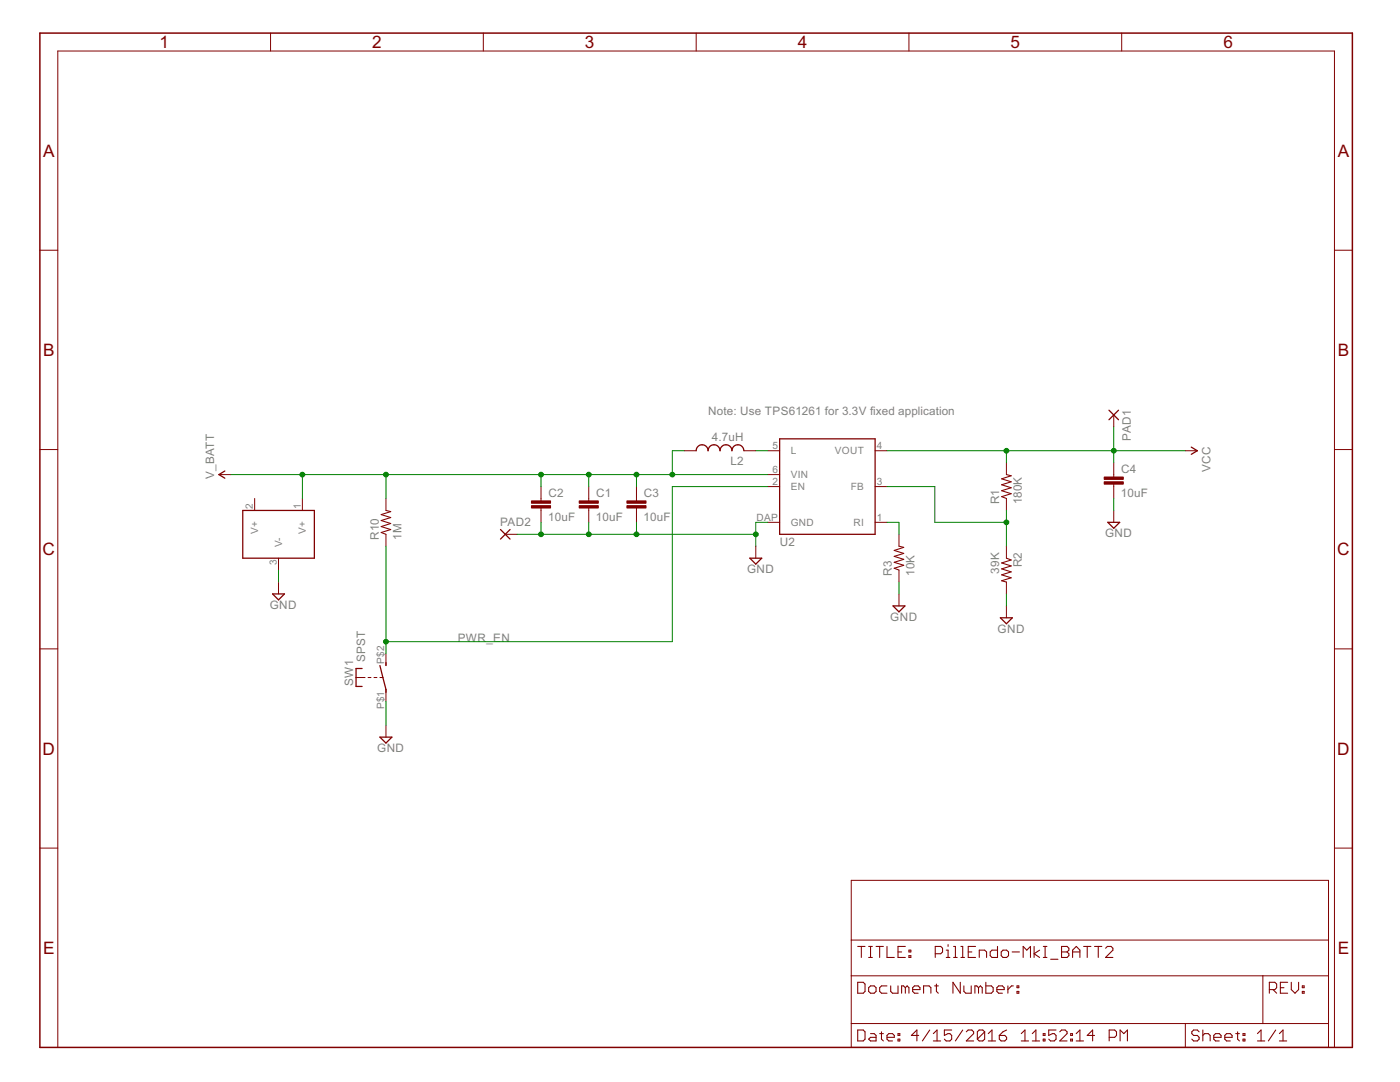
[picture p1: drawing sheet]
<?xml version="1.0" encoding="utf-8"?>
<!DOCTYPE eagle SYSTEM "eagle.dtd">
<!--
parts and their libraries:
SparkFun-Aesthetics: Licensing: Creative Commons ShareAlike 4.0 International - https://creativecommons.org/licenses/by-sa/4.0
-->
<eagle version="6.5.0">
<drawing>
<settings>
<setting alwaysvectorfont="no"/>
<setting verticaltext="up"/>
</settings>
<grid distance="0.1" unitdist="inch" unit="inch" style="lines" multiple="1" display="no" altdistance="0.01" altunitdist="inch" altunit="inch"/>
<schematic xreflabel="%F%N/%S.%C%R" xrefpart="/%S.%C%R">
<libraries>
<library name="frames">
<symbols>
<symbol name="FRAME_A_L">
<frame x1="0" y1="0" x2="279.4" y2="215.9" columns="6" rows="5" layer="94" border-bottom="no"/>
</symbol>
<symbol name="DOCFIELD">
<wire x1="0" y1="0" x2="71.12" y2="0" width="0.1016" layer="94"/>
<wire x1="101.6" y1="15.24" x2="87.63" y2="15.24" width="0.1016" layer="94"/>
<wire x1="0" y1="0" x2="0" y2="5.08" width="0.1016" layer="94"/>
<wire x1="0" y1="5.08" x2="71.12" y2="5.08" width="0.1016" layer="94"/>
<wire x1="0" y1="5.08" x2="0" y2="15.24" width="0.1016" layer="94"/>
<wire x1="101.6" y1="15.24" x2="101.6" y2="5.08" width="0.1016" layer="94"/>
<wire x1="71.12" y1="5.08" x2="71.12" y2="0" width="0.1016" layer="94"/>
<wire x1="71.12" y1="5.08" x2="87.63" y2="5.08" width="0.1016" layer="94"/>
<wire x1="71.12" y1="0" x2="101.6" y2="0" width="0.1016" layer="94"/>
<wire x1="87.63" y1="15.24" x2="87.63" y2="5.08" width="0.1016" layer="94"/>
<wire x1="87.63" y1="15.24" x2="0" y2="15.24" width="0.1016" layer="94"/>
<wire x1="87.63" y1="5.08" x2="101.6" y2="5.08" width="0.1016" layer="94"/>
<wire x1="101.6" y1="5.08" x2="101.6" y2="0" width="0.1016" layer="94"/>
<wire x1="0" y1="15.24" x2="0" y2="22.86" width="0.1016" layer="94"/>
<wire x1="101.6" y1="35.56" x2="0" y2="35.56" width="0.1016" layer="94"/>
<wire x1="101.6" y1="35.56" x2="101.6" y2="22.86" width="0.1016" layer="94"/>
<wire x1="0" y1="22.86" x2="101.6" y2="22.86" width="0.1016" layer="94"/>
<wire x1="0" y1="22.86" x2="0" y2="35.56" width="0.1016" layer="94"/>
<wire x1="101.6" y1="22.86" x2="101.6" y2="15.24" width="0.1016" layer="94"/>
<text x="1.27" y="1.27" size="2.54" layer="94" font="vector">Date:</text>
<text x="12.7" y="1.27" size="2.54" layer="94" font="vector">&gt;LAST_DATE_TIME</text>
<text x="72.39" y="1.27" size="2.54" layer="94" font="vector">Sheet:</text>
<text x="86.36" y="1.27" size="2.54" layer="94" font="vector">&gt;SHEET</text>
<text x="88.9" y="11.43" size="2.54" layer="94" font="vector">REV:</text>
<text x="1.27" y="19.05" size="2.54" layer="94" font="vector">TITLE:</text>
<text x="1.27" y="11.43" size="2.54" layer="94" font="vector">Document Number:</text>
<text x="17.78" y="19.05" size="2.54" layer="94" font="vector">&gt;DRAWING_NAME</text>
</symbol>
</symbols>
<devicesets>
<deviceset name="FRAME_A_L" prefix="FRAME" uservalue="yes">
<gates>
<gate name="G$1" symbol="FRAME_A_L" x="0" y="0" addlevel="always"/>
<gate name="G$2" symbol="DOCFIELD" x="172.72" y="0" addlevel="always"/>
</gates>
<devices>
<device name="">
<technologies>
<technology name=""/>
</technologies>
</device>
</devices>
</deviceset>
</devicesets>
</library>
<library name="supply2">
<symbols>
<symbol name="GND">
<wire x1="-1.27" y1="0" x2="1.27" y2="0" width="0.254" layer="94"/>
<wire x1="1.27" y1="0" x2="0" y2="-1.27" width="0.254" layer="94"/>
<wire x1="0" y1="-1.27" x2="-1.27" y2="0" width="0.254" layer="94"/>
<text x="-1.905" y="-3.175" size="1.778" layer="96">&gt;VALUE</text>
<pin name="GND" x="0" y="2.54" visible="off" length="short" direction="sup" rot="R270"/>
</symbol>
</symbols>
<devicesets>
<deviceset name="GND" prefix="SUPPLY">
<gates>
<gate name="GND" symbol="GND" x="0" y="0"/>
</gates>
<devices>
<device name="">
<technologies>
<technology name=""/>
</technologies>
</device>
</devices>
</deviceset>
</devicesets>
</library>
<library name="SparkFun-Aesthetics">
<symbols>
<symbol name="VCC">
<wire x1="0.762" y1="1.27" x2="0" y2="2.54" width="0.254" layer="94"/>
<wire x1="0" y1="2.54" x2="-0.762" y2="1.27" width="0.254" layer="94"/>
<text x="-1.016" y="3.556" size="1.778" layer="96">&gt;VALUE</text>
<pin name="VCC" x="0" y="0" visible="off" length="short" direction="sup" rot="R90"/>
</symbol>
<symbol name="V_BATT">
<wire x1="0.762" y1="1.27" x2="0" y2="2.54" width="0.254" layer="94"/>
<wire x1="0" y1="2.54" x2="-0.762" y2="1.27" width="0.254" layer="94"/>
<text x="-1.016" y="3.556" size="1.778" layer="96">&gt;VALUE</text>
<pin name="V_BATT" x="0" y="0" visible="off" length="short" direction="sup" rot="R90"/>
</symbol>
</symbols>
<devicesets>
<deviceset name="VCC" prefix="SUPPLY">
<gates>
<gate name="G$1" symbol="VCC" x="0" y="0"/>
</gates>
<devices>
<device name="">
<technologies>
<technology name=""/>
</technologies>
</device>
</devices>
</deviceset>
<deviceset name="V_BATT" prefix="SUPPLY">
<gates>
<gate name="G$1" symbol="V_BATT" x="0" y="0"/>
</gates>
<devices>
<device name="">
<technologies>
<technology name=""/>
</technologies>
</device>
</devices>
</deviceset>
</devicesets>
</library>
<library name="MSSRP-Lib">
<symbols>
<symbol name="BATT_CLIP">
<pin name="V+@1" x="-5.08" y="5.08" length="short"/>
<pin name="V+@3" x="-5.08" y="-5.08" length="short"/>
<pin name="V-" x="10.16" y="0" length="short" rot="R180"/>
<wire x1="-2.54" y1="7.62" x2="-2.54" y2="-7.62" width="0.254" layer="94"/>
<wire x1="-2.54" y1="-7.62" x2="7.62" y2="-7.62" width="0.254" layer="94"/>
<wire x1="7.62" y1="-7.62" x2="7.62" y2="7.62" width="0.254" layer="94"/>
<wire x1="7.62" y1="7.62" x2="-2.54" y2="7.62" width="0.254" layer="94"/>
</symbol>
<symbol name="R_US">
<wire x1="-2.54" y1="0" x2="-2.159" y2="1.016" width="0.2032" layer="94"/>
<wire x1="-2.159" y1="1.016" x2="-1.524" y2="-1.016" width="0.2032" layer="94"/>
<wire x1="-1.524" y1="-1.016" x2="-0.889" y2="1.016" width="0.2032" layer="94"/>
<wire x1="-0.889" y1="1.016" x2="-0.254" y2="-1.016" width="0.2032" layer="94"/>
<wire x1="-0.254" y1="-1.016" x2="0.381" y2="1.016" width="0.2032" layer="94"/>
<wire x1="0.381" y1="1.016" x2="1.016" y2="-1.016" width="0.2032" layer="94"/>
<wire x1="1.016" y1="-1.016" x2="1.651" y2="1.016" width="0.2032" layer="94"/>
<wire x1="1.651" y1="1.016" x2="2.286" y2="-1.016" width="0.2032" layer="94"/>
<wire x1="2.286" y1="-1.016" x2="2.54" y2="0" width="0.2032" layer="94"/>
<text x="-3.81" y="1.4986" size="1.778" layer="95">&gt;NAME</text>
<text x="-3.81" y="-3.302" size="1.778" layer="96">&gt;VALUE</text>
<pin name="2" x="5.08" y="0" visible="off" length="short" direction="pas" swaplevel="1" rot="R180"/>
<pin name="1" x="-5.08" y="0" visible="off" length="short" direction="pas" swaplevel="1"/>
</symbol>
<symbol name="TPS6126X">
<pin name="L" x="-12.7" y="7.62" length="short" direction="pas"/>
<pin name="VIN" x="-12.7" y="2.54" length="short" direction="pwr"/>
<pin name="EN" x="-12.7" y="0" length="short" direction="in"/>
<pin name="GND" x="-12.7" y="-7.62" length="short" direction="pwr"/>
<pin name="VOUT" x="12.7" y="7.62" length="short" direction="pwr" rot="R180"/>
<pin name="FB" x="12.7" y="0" length="short" direction="pas" rot="R180"/>
<pin name="RI" x="12.7" y="-7.62" length="short" direction="pas" rot="R180"/>
<wire x1="-10.16" y1="10.16" x2="-10.16" y2="-10.16" width="0.254" layer="94"/>
<wire x1="-10.16" y1="-10.16" x2="10.16" y2="-10.16" width="0.254" layer="94"/>
<wire x1="10.16" y1="-10.16" x2="10.16" y2="10.16" width="0.254" layer="94"/>
<wire x1="10.16" y1="10.16" x2="-10.16" y2="10.16" width="0.254" layer="94"/>
<text x="-10.16" y="-12.7" size="1.778" layer="104">&gt;NAME</text>
</symbol>
<symbol name="C_EU">
<wire x1="0" y1="0" x2="0" y2="-0.508" width="0.1524" layer="94"/>
<wire x1="0" y1="-2.54" x2="0" y2="-2.032" width="0.1524" layer="94"/>
<text x="1.524" y="0.381" size="1.778" layer="95">&gt;NAME</text>
<text x="1.524" y="-4.699" size="1.778" layer="96">&gt;VALUE</text>
<rectangle x1="-2.032" y1="-2.032" x2="2.032" y2="-1.524" layer="94"/>
<rectangle x1="-2.032" y1="-1.016" x2="2.032" y2="-0.508" layer="94"/>
<pin name="1" x="0" y="2.54" visible="off" length="short" direction="pas" swaplevel="1" rot="R270"/>
<pin name="2" x="0" y="-5.08" visible="off" length="short" direction="pas" swaplevel="1" rot="R90"/>
</symbol>
<symbol name="L0603">
<wire x1="0" y1="5.08" x2="1.27" y2="3.81" width="0.254" layer="94" curve="-90"/>
<wire x1="0" y1="2.54" x2="1.27" y2="3.81" width="0.254" layer="94" curve="90"/>
<wire x1="0" y1="2.54" x2="1.27" y2="1.27" width="0.254" layer="94" curve="-90"/>
<wire x1="0" y1="0" x2="1.27" y2="1.27" width="0.254" layer="94" curve="90"/>
<wire x1="0" y1="0" x2="1.27" y2="-1.27" width="0.254" layer="94" curve="-90"/>
<wire x1="0" y1="-2.54" x2="1.27" y2="-1.27" width="0.254" layer="94" curve="90"/>
<wire x1="0" y1="-2.54" x2="1.27" y2="-3.81" width="0.254" layer="94" curve="-90"/>
<wire x1="0" y1="-5.08" x2="1.27" y2="-3.81" width="0.254" layer="94" curve="90"/>
<text x="-1.27" y="-5.08" size="1.778" layer="95" rot="R90">&gt;NAME</text>
<text x="3.81" y="-5.08" size="1.778" layer="96" rot="R90">&gt;VALUE</text>
<pin name="2" x="0" y="-7.62" visible="off" length="short" direction="pas" swaplevel="1" rot="R90"/>
<pin name="1" x="0" y="7.62" visible="off" length="short" direction="pas" swaplevel="1" rot="R270"/>
</symbol>
<symbol name="SPST">
<wire x1="0" y1="-3.175" x2="0" y2="-2.54" width="0.254" layer="94"/>
<wire x1="0" y1="2.54" x2="0" y2="3.175" width="0.254" layer="94"/>
<wire x1="0" y1="-2.54" x2="-0.635" y2="0" width="0.254" layer="94"/>
<wire x1="-6.35" y1="1.905" x2="-5.08" y2="1.905" width="0.254" layer="94"/>
<wire x1="-6.35" y1="1.905" x2="-6.35" y2="0" width="0.254" layer="94"/>
<wire x1="-6.35" y1="-1.905" x2="-5.08" y2="-1.905" width="0.254" layer="94"/>
<wire x1="-6.35" y1="0" x2="-4.445" y2="0" width="0.1524" layer="94"/>
<wire x1="-6.35" y1="0" x2="-6.35" y2="-1.905" width="0.254" layer="94"/>
<wire x1="-2.54" y1="0" x2="-1.905" y2="0" width="0.1524" layer="94"/>
<wire x1="-1.27" y1="0" x2="-0.635" y2="0" width="0.1524" layer="94"/>
<wire x1="-0.635" y1="0" x2="-1.27" y2="2.54" width="0.254" layer="94"/>
<wire x1="-3.81" y1="0" x2="-3.175" y2="0" width="0.1524" layer="94"/>
<text x="-6.985" y="-1.905" size="1.778" layer="95" rot="R90">&gt;NAME</text>
<text x="-4.445" y="3.175" size="1.778" layer="96" rot="R90">&gt;VALUE</text>
<pin name="P" x="0" y="-5.08" visible="pad" length="short" direction="pas" rot="R90"/>
<pin name="S" x="0" y="5.08" visible="pad" length="short" direction="pas" rot="R270"/>
</symbol>
</symbols>
<devicesets>
<deviceset name="BATT_7.9MM">
<gates>
<gate name="G$1" symbol="BATT_CLIP" x="-2.54" y="0"/>
</gates>
<devices>
<device name="" package="BATT_CLIP_7.9MM">
<connects>
<connect gate="G$1" pin="V+@1" pad="1"/>
<connect gate="G$1" pin="V+@3" pad="3"/>
<connect gate="G$1" pin="V-" pad="2"/>
</connects>
<technologies>
<technology name=""/>
</technologies>
</device>
<device name="_TH" package="BATT_CLIP_7.9MM_TH">
<connects>
<connect gate="G$1" pin="V+@1" pad="1"/>
<connect gate="G$1" pin="V+@3" pad="2"/>
<connect gate="G$1" pin="V-" pad="3"/>
</connects>
<technologies>
<technology name=""/>
</technologies>
</device>
</devices>
</deviceset>
<deviceset name="R0402">
<gates>
<gate name="R$1" symbol="R_US" x="0" y="0"/>
</gates>
<devices>
<device name="" package="R0402">
<connects>
<connect gate="R$1" pin="1" pad="1"/>
<connect gate="R$1" pin="2" pad="2"/>
</connects>
<technologies>
<technology name=""/>
</technologies>
</device>
</devices>
</deviceset>
<deviceset name="TPS61260">
<gates>
<gate name="U$1" symbol="TPS6126X" x="0" y="0"/>
</gates>
<devices>
<device name="" package="S-PWSON-N6">
<connects>
<connect gate="U$1" pin="EN" pad="2"/>
<connect gate="U$1" pin="FB" pad="3"/>
<connect gate="U$1" pin="GND" pad="DAP"/>
<connect gate="U$1" pin="L" pad="5"/>
<connect gate="U$1" pin="RI" pad="1"/>
<connect gate="U$1" pin="VIN" pad="6"/>
<connect gate="U$1" pin="VOUT" pad="4"/>
</connects>
<technologies>
<technology name=""/>
</technologies>
</device>
</devices>
</deviceset>
<deviceset name="C0603">
<gates>
<gate name="C$1" symbol="C_EU" x="0" y="2.54"/>
</gates>
<devices>
<device name="" package="C0603">
<connects>
<connect gate="C$1" pin="1" pad="1"/>
<connect gate="C$1" pin="2" pad="2"/>
</connects>
<technologies>
<technology name=""/>
</technologies>
</device>
</devices>
</deviceset>
<deviceset name="L0603">
<gates>
<gate name="L$1" symbol="L0603" x="0" y="0"/>
</gates>
<devices>
<device name="" package="L0603">
<connects>
<connect gate="L$1" pin="1" pad="1"/>
<connect gate="L$1" pin="2" pad="2"/>
</connects>
<technologies>
<technology name=""/>
</technologies>
</device>
</devices>
</deviceset>
<deviceset name="SPST">
<gates>
<gate name="G$1" symbol="SPST" x="0" y="0"/>
</gates>
<devices>
<device name="" package="CT05">
<connects>
<connect gate="G$1" pin="P" pad="P$1"/>
<connect gate="G$1" pin="S" pad="P$2"/>
</connects>
<technologies>
<technology name=""/>
</technologies>
</device>
<device name="_RR100" package="RR100">
<connects>
<connect gate="G$1" pin="P" pad="P$1"/>
<connect gate="G$1" pin="S" pad="P$2"/>
</connects>
<technologies>
<technology name=""/>
</technologies>
</device>
</devices>
</deviceset>
</devicesets>
</library>
<library name="wirepad">
<symbols>
<symbol name="PAD">
<wire x1="-1.016" y1="1.016" x2="1.016" y2="-1.016" width="0.254" layer="94"/>
<wire x1="-1.016" y1="-1.016" x2="1.016" y2="1.016" width="0.254" layer="94"/>
<text x="-1.143" y="1.8542" size="1.778" layer="95">&gt;NAME</text>
<text x="-1.143" y="-3.302" size="1.778" layer="96">&gt;VALUE</text>
<pin name="P" x="2.54" y="0" visible="off" length="short" direction="pas" rot="R180"/>
</symbol>
</symbols>
<devicesets>
<deviceset name="SMD2" prefix="PAD" uservalue="yes">
<gates>
<gate name="1" symbol="PAD" x="0" y="0"/>
</gates>
<devices>
<device name="" package="SMD1,27-2,54">
<connects>
<connect gate="1" pin="P" pad="1"/>
</connects>
<technologies>
<technology name=""/>
</technologies>
</device>
</devices>
</deviceset>
</devicesets>
</library>
</libraries>
<attributes>
</attributes>
<variantdefs>
</variantdefs>
<classes>
<class number="0" name="default" width="0" drill="0">
</class>
</classes>
<parts>
<part name="FRAME1" library="frames" deviceset="FRAME_A_L" device=""/>
<part name="SUPPLY6" library="supply2" deviceset="GND" device=""/>
<part name="J1" library="MSSRP-Lib" deviceset="BATT_7.9MM" device="_TH"/>
<part name="SUPPLY8" library="supply2" deviceset="GND" device=""/>
<part name="SUPPLY9" library="SparkFun-Aesthetics" deviceset="V_BATT" device=""/>
<part name="SUPPLY10" library="SparkFun-Aesthetics" deviceset="VCC" device=""/>
<part name="SUPPLY12" library="supply2" deviceset="GND" device=""/>
<part name="U2" library="MSSRP-Lib" deviceset="TPS61260" device=""/>
<part name="R3" library="MSSRP-Lib" deviceset="R0402" device="" value="10K"/>
<part name="SUPPLY14" library="supply2" deviceset="GND" device=""/>
<part name="C3" library="MSSRP-Lib" deviceset="C0603" device="" value="10uF"/>
<part name="C4" library="MSSRP-Lib" deviceset="C0603" device="" value="10uF"/>
<part name="L2" library="MSSRP-Lib" deviceset="L0603" device="" value="4.7uH"/>
<part name="PAD1" library="wirepad" deviceset="SMD2" device=""/>
<part name="PAD2" library="wirepad" deviceset="SMD2" device=""/>
<part name="R10" library="MSSRP-Lib" deviceset="R0402" device="" value="1M"/>
<part name="SUPPLY11" library="supply2" deviceset="GND" device=""/>
<part name="SW1" library="MSSRP-Lib" deviceset="SPST" device=""/>
<part name="R1" library="MSSRP-Lib" deviceset="R0402" device="" value="180K"/>
<part name="R2" library="MSSRP-Lib" deviceset="R0402" device="" value="39K"/>
<part name="C1" library="MSSRP-Lib" deviceset="C0603" device="" value="10uF"/>
<part name="C2" library="MSSRP-Lib" deviceset="C0603" device="" value="10uF"/>
<part name="SUPPLY1" library="supply2" deviceset="GND" device=""/>
</parts>
<sheets>
<sheet>
<plain>
<text x="142.24" y="134.62" size="1.778" layer="97">Note: Use TPS61261 for 3.3V fixed application</text>
</plain>
<instances>
<instance part="FRAME1" gate="G$1" x="0" y="0"/>
<instance part="FRAME1" gate="G$2" x="172.72" y="0"/>
<instance part="SUPPLY6" gate="GND" x="50.8" y="96.52"/>
<instance part="J1" gate="G$1" x="50.8" y="111.76" rot="R270"/>
<instance part="SUPPLY8" gate="GND" x="152.4" y="104.14"/>
<instance part="SUPPLY9" gate="G$1" x="40.64" y="121.92" rot="R90"/>
<instance part="SUPPLY10" gate="G$1" x="243.84" y="127" rot="R270"/>
<instance part="SUPPLY12" gate="GND" x="228.6" y="111.76"/>
<instance part="U2" gate="U$1" x="167.64" y="119.38"/>
<instance part="R3" gate="R$1" x="182.88" y="104.14" rot="R90"/>
<instance part="SUPPLY14" gate="GND" x="182.88" y="93.98"/>
<instance part="C3" gate="C$1" x="127" y="116.84"/>
<instance part="C4" gate="C$1" x="228.6" y="121.92"/>
<instance part="L2" gate="L$1" x="144.78" y="127" rot="R90"/>
<instance part="PAD1" gate="1" x="228.6" y="134.62" rot="R270"/>
<instance part="PAD2" gate="1" x="99.06" y="109.22"/>
<instance part="R10" gate="R$1" x="73.66" y="111.76" rot="R90"/>
<instance part="SUPPLY11" gate="GND" x="73.66" y="66.04"/>
<instance part="SW1" gate="G$1" x="73.66" y="78.74"/>
<instance part="R1" gate="R$1" x="205.74" y="119.38" rot="R90"/>
<instance part="R2" gate="R$1" x="205.74" y="101.6" rot="R270"/>
<instance part="C1" gate="C$1" x="116.84" y="116.84"/>
<instance part="C2" gate="C$1" x="106.68" y="116.84"/>
<instance part="SUPPLY1" gate="GND" x="205.74" y="91.44"/>
</instances>
<busses>
</busses>
<nets>
<net name="GND" class="0">
<segment>
<pinref part="SUPPLY6" gate="GND" pin="GND"/>
<wire x1="50.8" y1="101.6" x2="50.8" y2="99.06" width="0.1524" layer="91"/>
<pinref part="J1" gate="G$1" pin="V-"/>
</segment>
<segment>
<pinref part="U2" gate="U$1" pin="GND"/>
<pinref part="SUPPLY8" gate="GND" pin="GND"/>
<wire x1="154.94" y1="111.76" x2="152.4" y2="111.76" width="0.1524" layer="91"/>
<wire x1="152.4" y1="111.76" x2="152.4" y2="109.22" width="0.1524" layer="91"/>
<wire x1="152.4" y1="109.22" x2="152.4" y2="106.68" width="0.1524" layer="91"/>
<wire x1="127" y1="111.76" x2="127" y2="109.22" width="0.1524" layer="91"/>
<wire x1="127" y1="109.22" x2="152.4" y2="109.22" width="0.1524" layer="91"/>
<junction x="152.4" y="109.22"/>
<pinref part="C3" gate="C$1" pin="2"/>
<pinref part="PAD2" gate="1" pin="P"/>
<junction x="127" y="109.22"/>
<wire x1="127" y1="109.22" x2="116.84" y2="109.22" width="0.1524" layer="91"/>
<pinref part="C1" gate="C$1" pin="2"/>
<wire x1="116.84" y1="109.22" x2="106.68" y2="109.22" width="0.1524" layer="91"/>
<wire x1="106.68" y1="109.22" x2="101.6" y2="109.22" width="0.1524" layer="91"/>
<wire x1="116.84" y1="111.76" x2="116.84" y2="109.22" width="0.1524" layer="91"/>
<junction x="116.84" y="109.22"/>
<pinref part="C2" gate="C$1" pin="2"/>
<wire x1="106.68" y1="111.76" x2="106.68" y2="109.22" width="0.1524" layer="91"/>
<junction x="106.68" y="109.22"/>
</segment>
<segment>
<pinref part="R3" gate="R$1" pin="1"/>
<pinref part="SUPPLY14" gate="GND" pin="GND"/>
<wire x1="182.88" y1="99.06" x2="182.88" y2="96.52" width="0.1524" layer="91"/>
</segment>
<segment>
<pinref part="SUPPLY12" gate="GND" pin="GND"/>
<wire x1="228.6" y1="116.84" x2="228.6" y2="114.3" width="0.1524" layer="91"/>
<pinref part="C4" gate="C$1" pin="2"/>
</segment>
<segment>
<pinref part="SW1" gate="G$1" pin="P"/>
<pinref part="SUPPLY11" gate="GND" pin="GND"/>
<wire x1="73.66" y1="73.66" x2="73.66" y2="68.58" width="0.1524" layer="91"/>
</segment>
<segment>
<pinref part="SUPPLY1" gate="GND" pin="GND"/>
<pinref part="R2" gate="R$1" pin="2"/>
<wire x1="205.74" y1="93.98" x2="205.74" y2="96.52" width="0.1524" layer="91"/>
</segment>
</net>
<net name="V_BATT" class="0">
<segment>
<pinref part="SUPPLY9" gate="G$1" pin="V_BATT"/>
<pinref part="U2" gate="U$1" pin="VIN"/>
<wire x1="40.64" y1="121.92" x2="55.88" y2="121.92" width="0.1524" layer="91"/>
<wire x1="55.88" y1="121.92" x2="73.66" y2="121.92" width="0.1524" layer="91"/>
<wire x1="73.66" y1="121.92" x2="106.68" y2="121.92" width="0.1524" layer="91"/>
<wire x1="106.68" y1="121.92" x2="116.84" y2="121.92" width="0.1524" layer="91"/>
<wire x1="116.84" y1="121.92" x2="127" y2="121.92" width="0.1524" layer="91"/>
<wire x1="154.94" y1="121.92" x2="134.62" y2="121.92" width="0.1524" layer="91"/>
<wire x1="134.62" y1="121.92" x2="127" y2="121.92" width="0.1524" layer="91"/>
<wire x1="137.16" y1="127" x2="134.62" y2="127" width="0.1524" layer="91"/>
<wire x1="134.62" y1="127" x2="134.62" y2="121.92" width="0.1524" layer="91"/>
<junction x="134.62" y="121.92"/>
<wire x1="127" y1="119.38" x2="127" y2="121.92" width="0.1524" layer="91"/>
<junction x="127" y="121.92"/>
<pinref part="C3" gate="C$1" pin="1"/>
<pinref part="L2" gate="L$1" pin="1"/>
<pinref part="R10" gate="R$1" pin="2"/>
<wire x1="73.66" y1="116.84" x2="73.66" y2="121.92" width="0.1524" layer="91"/>
<junction x="73.66" y="121.92"/>
<pinref part="J1" gate="G$1" pin="V+@1"/>
<wire x1="55.88" y1="116.84" x2="55.88" y2="121.92" width="0.1524" layer="91"/>
<junction x="55.88" y="121.92"/>
<pinref part="C1" gate="C$1" pin="1"/>
<wire x1="116.84" y1="119.38" x2="116.84" y2="121.92" width="0.1524" layer="91"/>
<junction x="116.84" y="121.92"/>
<pinref part="C2" gate="C$1" pin="1"/>
<wire x1="106.68" y1="119.38" x2="106.68" y2="121.92" width="0.1524" layer="91"/>
<junction x="106.68" y="121.92"/>
</segment>
</net>
<net name="VCC" class="0">
<segment>
<pinref part="U2" gate="U$1" pin="VOUT"/>
<wire x1="180.34" y1="127" x2="205.74" y2="127" width="0.1524" layer="91"/>
<wire x1="205.74" y1="127" x2="228.6" y2="127" width="0.1524" layer="91"/>
<wire x1="228.6" y1="127" x2="228.6" y2="124.46" width="0.1524" layer="91"/>
<pinref part="SUPPLY10" gate="G$1" pin="VCC"/>
<wire x1="228.6" y1="127" x2="243.84" y2="127" width="0.1524" layer="91"/>
<junction x="228.6" y="127"/>
<pinref part="C4" gate="C$1" pin="1"/>
<pinref part="R1" gate="R$1" pin="2"/>
<wire x1="205.74" y1="124.46" x2="205.74" y2="127" width="0.1524" layer="91"/>
<junction x="205.74" y="127"/>
<pinref part="PAD1" gate="1" pin="P"/>
<wire x1="228.6" y1="127" x2="228.6" y2="132.08" width="0.1524" layer="91"/>
</segment>
</net>
<net name="PWR_EN" class="0">
<segment>
<pinref part="U2" gate="U$1" pin="EN"/>
<wire x1="154.94" y1="119.38" x2="134.62" y2="119.38" width="0.1524" layer="91"/>
<wire x1="134.62" y1="119.38" x2="134.62" y2="86.36" width="0.1524" layer="91"/>
<wire x1="134.62" y1="86.36" x2="73.66" y2="86.36" width="0.1524" layer="91"/>
<label x="88.9" y="86.36" size="1.778" layer="95"/>
<pinref part="SW1" gate="G$1" pin="S"/>
<wire x1="73.66" y1="86.36" x2="73.66" y2="83.82" width="0.1524" layer="91"/>
<pinref part="R10" gate="R$1" pin="1"/>
<wire x1="73.66" y1="86.36" x2="73.66" y2="106.68" width="0.1524" layer="91"/>
<junction x="73.66" y="86.36"/>
</segment>
</net>
<net name="N$2" class="0">
<segment>
<pinref part="U2" gate="U$1" pin="L"/>
<wire x1="152.4" y1="127" x2="154.94" y2="127" width="0.1524" layer="91"/>
<pinref part="L2" gate="L$1" pin="2"/>
</segment>
</net>
<net name="N$4" class="0">
<segment>
<pinref part="U2" gate="U$1" pin="RI"/>
<pinref part="R3" gate="R$1" pin="2"/>
<wire x1="180.34" y1="111.76" x2="182.88" y2="111.76" width="0.1524" layer="91"/>
<wire x1="182.88" y1="111.76" x2="182.88" y2="109.22" width="0.1524" layer="91"/>
</segment>
</net>
<net name="N$3" class="0">
<segment>
<pinref part="R1" gate="R$1" pin="1"/>
<pinref part="R2" gate="R$1" pin="1"/>
<wire x1="205.74" y1="114.3" x2="205.74" y2="111.76" width="0.1524" layer="91"/>
<wire x1="205.74" y1="111.76" x2="205.74" y2="106.68" width="0.1524" layer="91"/>
<wire x1="205.74" y1="111.76" x2="190.5" y2="111.76" width="0.1524" layer="91"/>
<wire x1="190.5" y1="111.76" x2="190.5" y2="119.38" width="0.1524" layer="91"/>
<junction x="205.74" y="111.76"/>
<pinref part="U2" gate="U$1" pin="FB"/>
<wire x1="190.5" y1="119.38" x2="180.34" y2="119.38" width="0.1524" layer="91"/>
</segment>
</net>
</nets>
</sheet>
</sheets>
</schematic>
</drawing>
</eagle>
